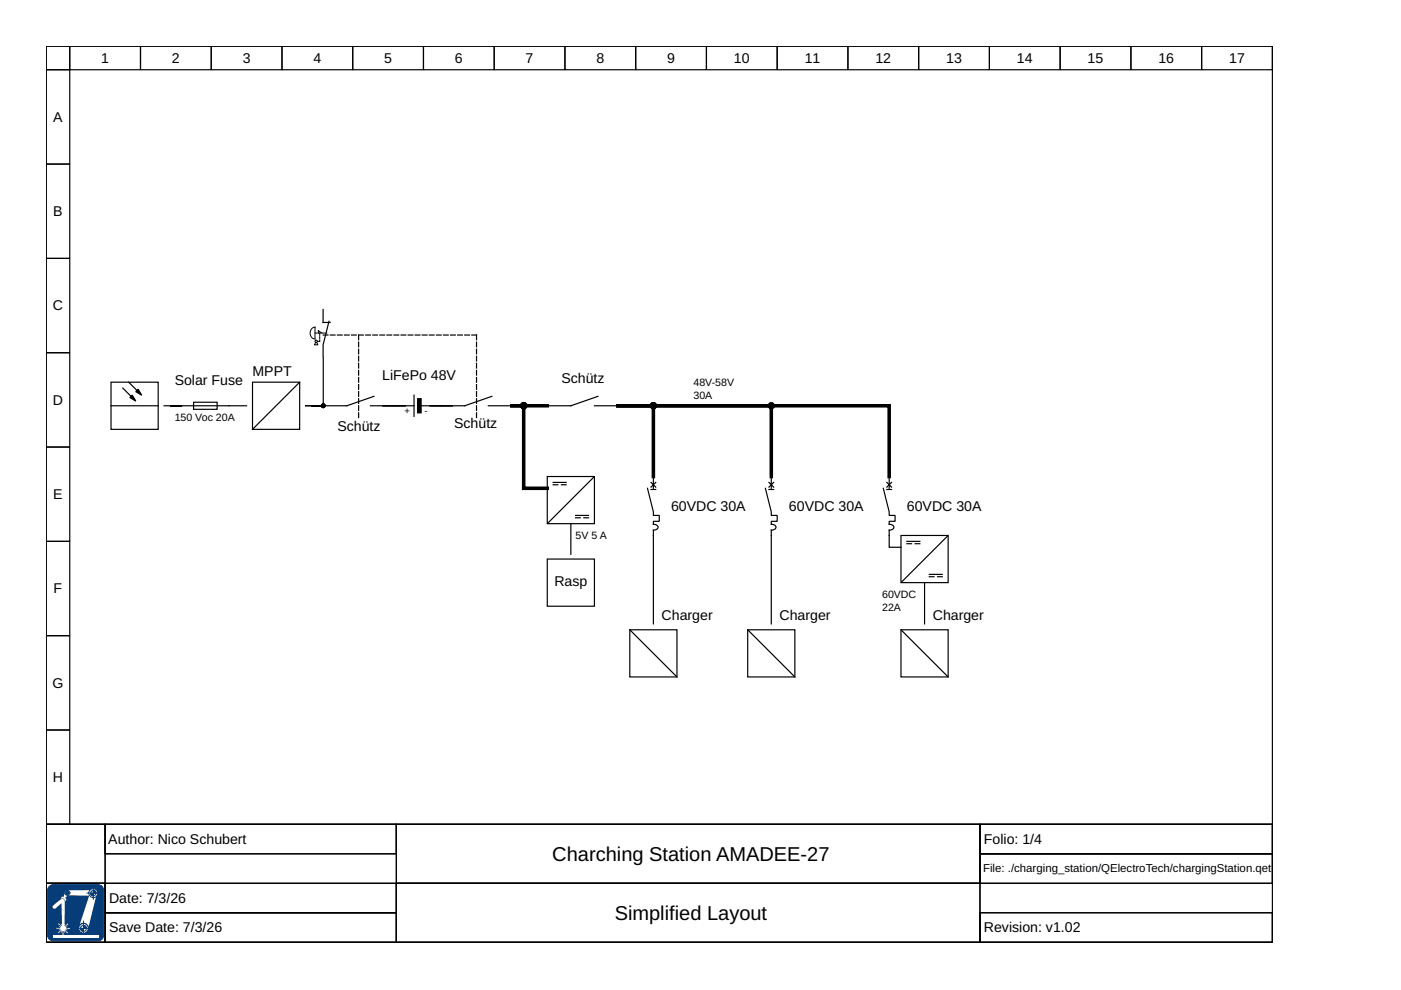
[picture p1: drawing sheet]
<svg xmlns="http://www.w3.org/2000/svg" width="297mm" height="210mm" viewBox="0 0 297 210" stroke-linecap="round" stroke-linejoin="round" font-family="sans-serif">
<g fill="none" stroke="#000" stroke-width=".25">
<path d="M9.8 9.8h260v165h-260zM9.8 9.8h5v5h-5zM9.8 14.8h5v20h-5zM14.8 9.8h15v5h-15zM29.8 9.8h15v5h-15zM44.8 9.8h15v5h-15zM59.8 9.8h15v5h-15zM74.8 9.8h15v5h-15zM89.8 9.8h15v5h-15zM104.8 9.8h15v5h-15zM119.8 9.8h15v5h-15zM134.8 9.8h15v5h-15z"/>
<path d="M149.8 9.8h15v5h-15zM164.8 9.8h15v5h-15zM179.8 9.8h15v5h-15zM194.8 9.8h15v5h-15zM209.8 9.8h15v5h-15zM224.8 9.8h15v5h-15zM239.8 9.8h15v5h-15zM254.8 9.8h15v5h-15zM9.8 34.8h5v20h-5zM9.8 54.8h5v20h-5zM9.8 74.8h5v20h-5zM9.8 94.8h5v20h-5z"/>
<path d="M9.8 114.8h5v20h-5zM9.8 134.8h5v20h-5zM9.8 154.8h5v20h-5zM9.8 174.8h260v25h-260zM9.8 174.8h12.5v12.5h-12.5zM22.3 174.8h61.7v6.2h-61.7zM84 174.8h123.8v12.5h-123.8zM207.8 174.8h62v6.2h-62zM9.8 187.3h12.5v12.5h-12.5zM207.8 181h62v6.3h-62z"/>
</g>
<path d="M10.3 188.1l.6-.5h.4h9.5a1.19 1.19 0 0 1 1.2 1.2v9.5a1.19 1.19 0 0 1-1.2 1.2h-9.5a1.19 1.19 0 0 1-1.2-1.2v-9.5z" fill-rule="evenodd" fill="#063d79"/>
<path d="M10.3 188.1l.6-.5h.4h9.5a1.19 1.19 0 0 1 1.2 1.2v9.5a1.19 1.19 0 0 1-1.2 1.2h-9.5a1.19 1.19 0 0 1-1.2-1.2v-9.5z" fill="none" stroke="#063d79" stroke-width=".21"/>
<path d="M11.2 198.4h9.7v.5h-9.7z" fill="#fff"/>
<g fill="#fff">
<path d="M13.7 189l.5-.2 4.9-.1a.91 .91 0 0 1 1.3 0 .91 .91 0 0 1 0 1.3l-1.7 7a.99 .99 0 0 1-1.3 .8 .99 .99 0 0 1-.6-1.4l2.1-6.5-4.5-.1-.6 .6 .3 .2-.3 .6a.57 .57 0 0 0-.3-.7 .57 .57 0 0 0-.7 .1l.4-.5 .3 .1z" fill-rule="evenodd"/>
<path d="M11.3 192l1.6-1.3 .6-.1a2.03 2.03 0 0 1 .2 1.8v3.6h.1l-.1 .3 .1 .1 .5-.6 .2 .1-.6 .6h.4l-.3 .1v.2h.8v.2l-.8-.1 .3 .3-.4-.1-.1 .1 .6 .6-.1 .1-.5-.6-.1 .1v.3l-.1-.3h-.2l.1 .8h-.3l.1-.8h-.1l-.2 .3 .1-.3-.1-.1-.6 .6-.1-.2 .6-.5h-.4l.3-.2v-.1h-.8v-.2l.8 .1-.3-.3 .3 .1 .1-.2-.6-.5 .2-.1 .5 .6 .1-.1-.1-.3 .1 .1v-4.6l-1.3 1.1-.6-.1-.1-.2z" fill-rule="evenodd"/>
</g>
<g fill="none" stroke="#063d79" stroke-width=".21">
<path d="M18.4 189.4h2.3M19.8 188.4v2.4"/>
<circle cx="19.8" cy="189.4" r=".95"/>
<circle cx="19.8" cy="189.4" r=".57"/>
</g>
<path d="M19.2 189.4h.6v.6a.61 .61 0 0 1-.6-.6z" fill-rule="evenodd" fill="#063d79"/>
<path d="M19.2 189.4h.6v.6a.61 .61 0 0 1-.6-.6z" fill="none" stroke="#063d79" stroke-width=".21"/>
<path d="M19.8 188.8a.61 .61 0 0 1 .6 .6h-.6z" fill-rule="evenodd" fill="#063d79"/>
<g fill="none" stroke="#063d79" stroke-width=".21">
<path d="M13.7 189.3h1.3M14.3 188.8v1.3M19.8 188.8a.61 .61 0 0 1 .6 .6h-.6z"/>
<circle cx="14.3" cy="189.3" r=".52"/>
<circle cx="14.3" cy="189.3" r=".31"/>
</g>
<path d="M14 189.3h.3v.3z" fill-rule="evenodd" fill="#063d79"/>
<path d="M14 189.3h.3v.3z" fill="none" stroke="#063d79" stroke-width=".21"/>
<path d="M14.3 189l.3 .3h-.3z" fill-rule="evenodd" fill="#063d79"/>
<g fill="none" stroke="#063d79" stroke-width=".21">
<path d="M14.3 189l.3 .3h-.3z"/>
<circle cx="17.7" cy="196.8" r=".63"/>
</g>
<circle cx="17.7" cy="196.8" r="1.06" fill="none" stroke="#063d79" stroke-width=".27"/>
<path d="M17.1 196.8h.6v.7a.62 .62 0 0 1-.6-.7z" fill-rule="evenodd" fill="#063d79"/>
<path d="M17.1 196.8h.6v.7a.62 .62 0 0 1-.6-.7z" fill="none" stroke="#063d79" stroke-width=".21"/>
<path d="M17.7 196.2a.62 .62 0 0 1 .6 .6h-.6z" fill-rule="evenodd" fill="#063d79"/>
<path d="M16.8 196.8h2.3M17.7 196.2a.62 .62 0 0 1 .6 .6h-.6zM17.7 195.2v2.6" fill="none" stroke="#063d79" stroke-width=".21"/>
<g fill="none" stroke="#000" stroke-width=".25">
<path d="M68.5 65.6v2.8h1.5M68.5 75.8v10.2h-3.7h8.7l5.8-2M69.8 68.1l-1.3 5v2.5M23.5 81h10v10h-10zM23.5 86h10M26 82.3l2.5 2.5M27.3 81l2.5 2.5M34.8 86h17.5M41 85.3h5v1.5h-5zM53.5 81h10v10h-10zM63.5 81l-10 10M78.5 86h9.3"/>
<path d="M81 86h5zM87.8 83.8v4.5M91 86h5zM103.5 86h5M104.3 84l-5.8 2h-9.2M126 86h5M126.8 84l-5.8 2h-5M116 101h10v10h-10zM116 118.5h10v10h-10zM117.3 102.8h1M117.3 102.3h2.7M119 102.8h1"/>
<path d="M121 111v6.5M122 109.8h1M122 109.3h2.8M123.8 109.8h1M125.9 101.1l-9.8 9.8M137.3 103.5l1.2 5v.8h1.3v1.2h-1.3v.7a.75 .75 0 0 1 1 .8l-1 .4v19.9M138 103.8h1M138 102.3l1 1M138.5 101v2.5M139 102.3l-1 1M162.3 103.5l1.2 5v.8h1.3v1.2h-1.3v.7a.75 .75 0 0 1 .9 .8l-.9 .4v19.9M163 102.3l1 1"/>
<path d="M163 103.8h1M163.5 101v2.5M164 102.3l-1 1M187.3 103.5l1.2 5v.8h1.3v1.2h-1.3v.7a.75 .75 0 0 1 .9 .8l-.9 .4v3.6h2.5M188 103.8h1M188 102.3l1 1M188.5 101v2.5M189 102.3l-1 1M191 113.5h10v10h-10zM192.3 115.3h1M192.3 114.8h2.7M194 115.3h1"/>
<path d="M200.9 113.6l-9.8 9.8M133.5 133.5h10v10h-10zM133.5 133.5l10 10M158.5 133.5h10v10h-10zM158.5 133.5l10 10M191 133.5h10v10h-10zM191 133.5l10 10M196 123.5v8.8M197 122.3h1M197 121.8h2.8M198.8 122.3h1M9.8 187.3h12.5v12.5h-12.5z"/>
<path d="M22.3 187.3h61.7v6.2h-61.7zM22.3 193.5h61.7v6.3h-61.7zM84 187.3h123.8v12.5h-123.8zM207.8 193.5h62v6.3h-62z"/>
</g>
<path d="M68.5 71h32.5M101 71v17.5M76 88.5v-17.5" fill="none" stroke="#000" stroke-width=".25" stroke-dasharray="1 .5"/>
<g fill="#000" stroke="#000" stroke-width=".25">
<path d="M28 83.8l.8 1.2-1.3-.7zM28.8 83l.5-.5 .7 1.3z"/>
<path d="M88.5 84.5h.8v3h-.8z" fill-rule="evenodd"/>
<circle cx="68.5" cy="86" r=".38"/>
</g>
<g fill="none" stroke="#000" stroke-width=".21">
<path d="M66.2 69.6l.6-.2v2.5a1.28 1.28 0 0 1-1.1-1 1.28 1.28 0 0 1 .5-1.3zM66.9 72.6l-.2 .5h.7l-.2-.5M67.5 70.6v-.5l.8 .5"/>
<circle cx="67" cy="72.4" r=".25"/>
</g>
<path d="M66.8 70.6h2.5M67.8 72.4h-.5M67.8 70.6v1.8" fill="none" stroke="#000" stroke-width=".21" stroke-dasharray=".5 .2"/>
<path d="M116 86h-7.5h2.5v17.5h5M131 86h32.5v15M131 86h7.5v15M131 86h57.5v15" fill="none" stroke="#000" stroke-width=".75"/>
<g fill="#000" stroke="#000" stroke-width=".75">
<circle cx="111" cy="86" r=".38"/>
<circle cx="138.5" cy="86" r=".38"/>
<circle cx="163.5" cy="86" r=".38"/>
</g>
<g font-size="4.2">
<text x="117.1" y="182.5">Charching Station AMADEE-27</text>
<text x="130.3" y="195">Simplified Layout</text>
</g>
<g font-size="3">
<text x="21.5" y="13.3">1</text>
<text x="36.5" y="13.3">2</text>
<text x="51.5" y="13.3">3</text>
<text x="66.4" y="13.3">4</text>
<text x="81.4" y="13.3">5</text>
<text x="96.4" y="13.3">6</text>
<text x="111.4" y="13.3">7</text>
<text x="126.4" y="13.3">8</text>
<text x="141.4" y="13.3">9</text>
<text x="155.6" y="13.3">10</text>
<text x="170.6" y="13.3">11</text>
<text x="185.6" y="13.3">12</text>
<text x="200.6" y="13.3">13</text>
<text x="215.6" y="13.3">14</text>
<text x="230.6" y="13.3">15</text>
<text x="245.6" y="13.3">16</text>
<text x="260.6" y="13.3">17</text>
<text x="11.3" y="25.8">A</text>
<text x="11.3" y="45.8">B</text>
<text x="11.2" y="65.8">C</text>
<text x="37" y="81.5">Solar Fuse</text>
<text x="53.5" y="79.8">MPPT</text>
<text x="81" y="80.5">LiFePo 48V</text>
<text x="119" y="81.3">Schütz</text>
<text x="11.2" y="85.8">D</text>
<text x="71.5" y="91.3">Schütz</text>
<text x="96.3" y="90.8">Schütz</text>
<text x="11.3" y="105.8">E</text>
<text x="142.3" y="108.3">60VDC 30A</text>
<text x="167.3" y="108.3">60VDC 30A</text>
<text x="192.3" y="108.3">60VDC 30A</text>
<text x="11.4" y="125.8">F</text>
<text x="117.5" y="124.3">Rasp</text>
<text x="140.3" y="131.5">Charger</text>
<text x="165.3" y="131.5">Charger</text>
<text x="197.8" y="131.5">Charger</text>
<text x="11.1" y="145.8">G</text>
<text x="11.2" y="165.8">H</text>
<text x="23" y="178.9">Author: Nico Schubert</text>
<text x="208.6" y="178.9">Folio: 1/4</text>
<text x="23.1" y="191.4">Date: 7/3/26</text>
<text x="23.1" y="197.7">Save Date: 7/3/26</text>
<text x="208.6" y="197.7">Revision: v1.02</text>
</g>
<text font-size="2.4" x="208.4" y="185">File: ./charging_station/QElectroTech/chargingStation.qet</text>
<g font-size="2.2">
<text x="147" y="81.8">48V-58V</text>
<text x="37" y="89.3">150 Voc 20A</text>
<text x="147" y="84.5">30A</text>
<text x="122" y="114.3">5V 5 A</text>
<text x="187" y="126.8">60VDC</text>
<text x="187" y="129.5">22A</text>
</g>
<g font-size="2">
<text x="85.8" y="87.7">+</text>
<text x="90" y="87.7">-</text>
</g>
</svg>
